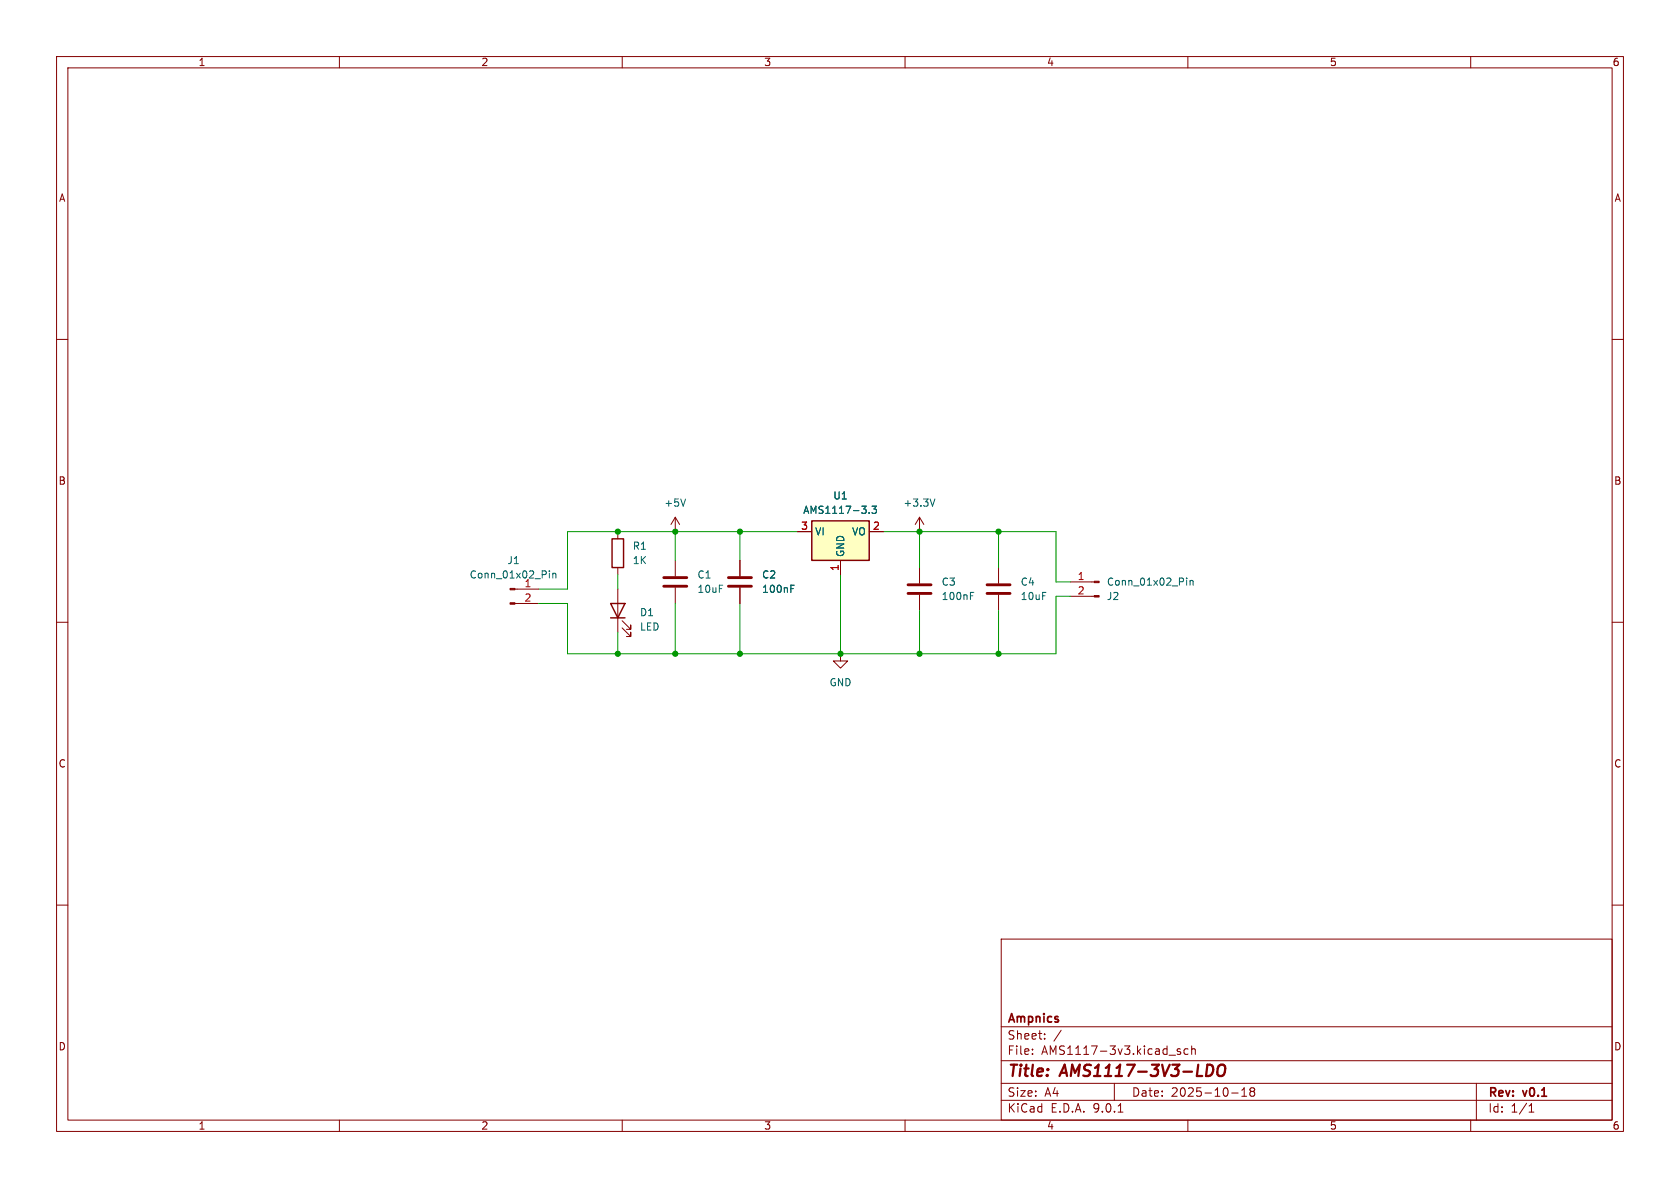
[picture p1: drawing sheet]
<svg xmlns="http://www.w3.org/2000/svg" width="297mm" height="210mm" viewBox="0 0 297 210" stroke-linecap="round" stroke-linejoin="round" font-family="sans-serif">
<g fill="none" stroke="#840000" stroke-width=".18">
<path d="M10 10h277v190h-277zM12 12h273v186h-273zM60 10v2M110 10v2M160 10v2M210 10v2M260 10v2M10 60h2M285 60h2M10 110h2M148.6 115.6v1.2h1.3l-1.3 1.3-1.3-1.3h1.3M148.6 115.6h.1"/>
<path d="M162.6 100.3v2.8M162.6 105.2v2.8M176.5 100.3v2.8M176.5 105.2v2.8M285 110h2M10 160h2M177 166h108v32h-108zM285 160h2M60 198v2M110 198v2M160 198v2M177 194.5h108"/>
<path d="M177 191.5h108M177 187.5h108M177 181.5h108M182.5 186.3v.1M182.5 185.5v.1M184.7 183.6v.1M184.7 182.8v.1M187.6 182.1l-1.3 2M197 191.5v3M197.7 196.6h.8M206.7 186.5h1.1M208.7 185.5l-.4-.1-.2 .2 .1 .2 .5 .2v.3h-.6"/>
<path d="M210 198v2M210 185.5l-.4-.1-.3 .3v.4l.2 .2h.5M210.7 185.5l.2-.1 .3 .1 .1 .9M210.7 184.9v1.5M217.7 193.2h1.2M219.5 193.8h.9M219.5 192.7l.5-.4v1.5M221.2 192.9l-.2 .3v.5l.2 .1 .5-.1 .1-.2-.1-.4-.2-.2M221.2 192.9l-.2-.2 .2-.4 .5 .1 .1 .2-.3 .3M221.2 192.9h.3M260 198v2M261 191.5v6.5"/>
<path d="M270.3 196.6h.9M270.3 195.5l.4-.4v1.5"/>
</g>
<path d="M213.5 188.2h.4a1.08 1.08 0 0 1 .6 1.1 1.08 1.08 0 0 1-.8 .9M215.4 188.5a.69 .69 0 0 1 1.2 0 1.47 1.47 0 0 1-.6 1.7l-.6-.1a1.5 1.5 0 0 1 0-1.6z" fill="none" stroke="#840000" stroke-width=".4"/>
<path d="M160.5 103.4h4.1M160.5 104.9h4.1M174.5 103.4h4.1M174.5 104.9h4.1" fill="none" stroke="#840000" stroke-width=".51"/>
<path d="M171.6 105.3h.4M171.6 104.7h.6" fill="none" stroke="#006464" stroke-width=".18"/>
<path d="M143.5 92.1h10.2v7h-10.2z" fill="#ffffc2"/>
<path d="M108.2 95.3h2v5h-2zM143.5 92.1h10.2v7h-10.2zM107.9 106.7h2.6l-1.3 2.5zM107.9 109.2h2.6" fill="none" stroke="#840000" stroke-width=".25"/>
<g fill="none" stroke="#840000" stroke-width=".18">
<path d="M109.2 94v1.3M119.4 94h.1M119.4 91.4l-.8 1.3M119.4 91.4l.7 1.3M119.4 91.4v2.6M119.4 99.1v2.8M130.8 99.1v2.8M141 94h2.5M148.6 99.1v2.5M153.7 94h2.5M162.6 94h.1M162.6 91.4l-.8 1.3"/>
<path d="M162.6 91.4l.7 1.3M162.6 91.4v2.6M91 104.1h4.2M91 106.7h4.2M109.2 100.3v1.3M109.2 104.1v7.7M110 111l1.5 1.5v-.7v.7h-.8M110 109.7l1.5 1.6v-.8v.8h-.8M119.4 103.9v2.8M130.8 103.9v2.8M189.2 102.9h4.2M189.2 105.4h4.2"/>
</g>
<g fill="none" stroke="#006464" stroke-width=".18">
<path d="M121.2 88.2l-.4 1.3M153.7 90.6v.1M154.2 89.5h.7l-.4 .5 .4 .1v.5l-.2 .1-.5-.1M165.3 88.2l-.4 1.3M97.1 100.9v.1M97.1 101.3v.9M97.7 101.3v.9M97.7 101.5l.2-.2 .3 .1 .1 .8M139.8 104.1h.4M139.8 103.4h.6M209.8 102.2v.1M209.8 102.6v.8"/>
<path d="M210.4 102.6v.8M210.4 102.7l.2-.1 .3 .1v.7"/>
</g>
<g fill="#840000" stroke="#840000" stroke-width=".18">
<path d="M193.4 102.7h.9v.3h-.9z"/>
<path d="M193.4 105.3h.9v.2h-.9z"/>
<path d="M90.2 104h.8v.3h-.8z"/>
<path d="M90.2 106.6h.8v.2h-.8z"/>
</g>
<path d="M117.3 102.1h4.1M117.3 103.6h4.1M128.8 102.1h4M128.8 103.6h4" fill="none" stroke="#840000" stroke-width=".51"/>
<g fill="none" stroke="#009600" stroke-width=".18">
<path d="M119.4 94v5.1M130.8 94v5.1M141 94h-40.7v10.1h-5.1M156.2 94h30.5v8.9h2.5M162.6 94v6.3M176.5 94v6.3M109.2 101.6v2.5M109.2 111.8v3.8M119.4 106.7v8.9M130.8 106.7v8.9M148.6 101.6v14M162.6 108v7.6"/>
<path d="M176.5 108v7.6M189.2 105.4h-2.5v10.2h-86.4v-8.9h-5.1"/>
</g>
<g fill="#009600" stroke="#009600" stroke-width=".18">
<circle cx="162.6" cy="94" r=".46"/>
<circle cx="176.5" cy="115.6" r=".46"/>
<circle cx="176.5" cy="94" r=".46"/>
<circle cx="162.6" cy="115.6" r=".46"/>
<circle cx="148.6" cy="115.6" r=".46"/>
<circle cx="119.4" cy="94" r=".46"/>
<circle cx="130.8" cy="94" r=".46"/>
<circle cx="119.4" cy="115.6" r=".46"/>
<circle cx="130.8" cy="115.6" r=".46"/>
<circle cx="109.2" cy="115.6" r=".46"/>
<circle cx="109.2" cy="94" r=".46"/>
</g>
<g font-size="2.8" fill="#840000">
<text x="178" y="190.9">Title:</text>
<text x="187.7" y="190.9">AMS1117-3V3-LDO</text>
</g>
<g font-size="2.1" fill="#840000">
<text x="178" y="184">Sheet:</text>
<text x="178" y="181.2">Ampnics</text>
<text x="178" y="186.7">File:</text>
<text x="184.1" y="186.7">AMS1117-3v3.kicad_sch</text>
<text x="178" y="196.9">KiCad</text>
<text x="178" y="194.1">Size:</text>
<text x="184.7" y="194.1">A4</text>
<text x="185.7" y="196.9">E.D.A.</text>
<text x="193.3" y="196.9">9.0.1</text>
<text x="200" y="194.1">Date:</text>
<text x="207" y="194.1">2025-10-18</text>
<text x="263" y="194.3">Rev:</text>
<text x="263" y="196.9">Id:</text>
<text x="267.1" y="196.9">1/1</text>
<text x="269.4" y="194.3">v0.1</text>
</g>
<g font-size="1.8" fill="#840000">
<text x="35" y="11.9">1</text>
<text x="85" y="11.9">2</text>
<text x="135" y="11.9">3</text>
<text x="185" y="11.9">4</text>
<text x="235" y="11.9">5</text>
<text x="285" y="11.9">6</text>
<text x="10.3" y="35.9">A</text>
<text x="285.3" y="35.9">A</text>
<text x="10.3" y="85.9">B</text>
<text x="285.3" y="85.9">B</text>
<text x="10.3" y="135.9">C</text>
<text x="285.3" y="135.9">C</text>
<text x="10.3" y="185.9">D</text>
<text x="285.3" y="185.9">D</text>
<text x="35" y="199.9">1</text>
<text x="85" y="199.9">2</text>
<text x="135" y="199.9">3</text>
<text x="185" y="199.9">4</text>
<text x="235" y="199.9">5</text>
<text x="285" y="199.9">6</text>
</g>
<g font-size="1.8" fill="#006464">
<text x="117.3" y="89.8">+5V</text>
<text x="147.2" y="88.5">U1</text>
<text x="159.6" y="89.8">+3.3V</text>
<text x="141.9" y="91">AMS1117-3.3</text>
<text x="144" y="94.8">VI</text>
<text x="150.5" y="94.8">VO</text>
<text x="89.6" y="99.9">J1</text>
<text x="111.8" y="97.4">R1</text>
<text x="111.8" y="99.9">1K</text>
<text x="149.5" y="98.6" transform="rotate(-90 149.5 98.6)">GND</text>
<text x="82.9" y="102.5">Conn_01x02_Pin</text>
<text x="92.6" y="103.9">1</text>
<text x="123.2" y="102.5">C1</text>
<text x="123.2" y="105">10uF</text>
<text x="134.6" y="102.5">C2</text>
<text x="134.6" y="105">100nF</text>
<text x="166.4" y="103.7">C3</text>
<text x="166.4" y="106.3">100nF</text>
<text x="180.3" y="103.7">C4</text>
<text x="180.3" y="106.3">10uF</text>
<text x="195.6" y="106.3">J2</text>
<text x="195.6" y="103.7">Conn_01x02_Pin</text>
<text x="113" y="109.1">D1</text>
<text x="113" y="111.7">LED</text>
<text x="146.6" y="121.5">GND</text>
</g>
<g font-size="1.8" fill="#a90000">
<text x="141.5" y="93.7">3</text>
<text x="154.2" y="93.7">2</text>
<text x="148.3" y="101" transform="rotate(-90 148.3 101)">1</text>
<text x="92.6" y="106.4">2</text>
<text x="190.4" y="102.6">1</text>
<text x="190.4" y="105.2">2</text>
</g>
</svg>
